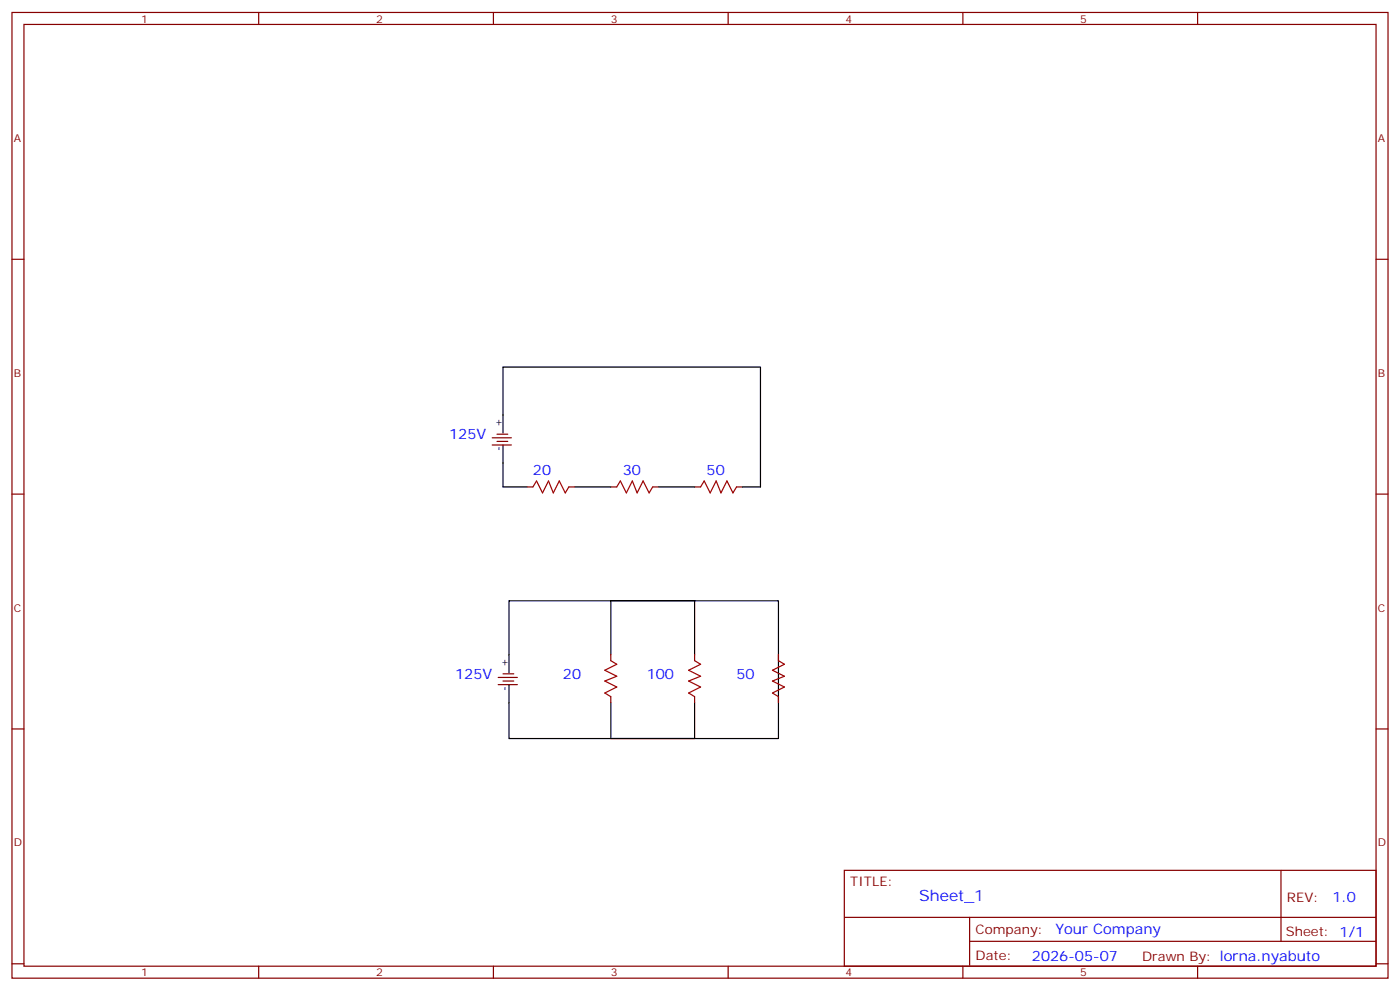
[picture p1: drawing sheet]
<svg xmlns="http://www.w3.org/2000/svg" width="412mm" height="292mm" viewBox="0 0 412 292" stroke-linecap="round" stroke-linejoin="round" font-family="sans-serif">
<g fill="none" stroke="#870000" stroke-width=".35">
<path d="M3.5 3.7h405.4v284.3h-405.4zM7.1 7.2h398.2v277.3h-398.2zM76.2 3.7v3.5M145.3 3.7v3.5M214.5 3.7v3.5M283.6 3.7v3.5M352.8 3.7v3.5M3.5 76.3h3.6M405.3 76.3h3.6M145 128.9h5.6M145 131h5.6M146.4 127.8h3.2"/>
<path d="M146.4 130h3.2M3.5 145.5h3.6M155.2 143.4h1.8M167.6 143.4h1.7M179.9 143.4h1.8M192.3 143.4h1.7M204.6 143.4h1.8M217 143.4h1.7M405.3 145.5h3.6M146.8 199.5h5.6M148.2 198.4h3.1M179.9 192.8v1.7"/>
<path d="M204.6 192.8v1.7M229.3 192.8v1.7M3.5 214.6h3.6M146.8 201.6h5.6M148.2 200.5h3.1M179.9 205.1v1.8M204.6 205.1v1.8M229.3 205.1v1.8M405.3 214.6h3.6M248.7 256.3h156.6v28.2h-156.6zM377.3 256.3v20.9M248.7 270.1h156.5"/>
<path d="M285.6 277.2h119.6M285.6 270.1v14.1M3.5 283.8h3.6M76.2 284.5v3.5M145.3 284.5v3.5M214.5 284.5v3.5M283.6 284.5v3.5M352.8 284.5v3.5M405.3 283.8h3.6"/>
</g>
<path d="M157 143.4l1-1.8 1.8 3.5 1.8-3.5 1.4 3.5 1.7-3.5 1.8 3.5 1.1-1.7M181.7 143.4l1-1.8 1.8 3.5 1.8-3.5 1.4 3.5 1.7-3.5 1.8 3.5 1.1-1.7M206.4 143.4l1-1.8 1.8 3.5 1.8-3.5 1.4 3.5 1.7-3.5 1.8 3.5 1.1-1.7M179.9 194.5l1.8 1.1-3.5 1.7 3.5 1.8-3.5 1.4 3.5 1.8-3.5 1.7 1.7 1.1M204.6 194.5l1.8 1.1-3.6 1.7 3.6 1.8-3.6 1.4 3.6 1.8-3.6 1.7 1.8 1.1M229.3 194.5l1.8 1.1-3.6 1.7 3.6 1.8-3.6 1.4 3.6 1.8-3.6 1.7 1.8 1.1" fill="none" stroke="#a10000" stroke-width=".35"/>
<path d="M148.2 127.5v-19.4h75.8v35.3h-5.3M148.2 131v12.4h7M169.3 143.4h10.6M194 143.4h10.6M149.9 198v-21.1h79.4v40.6h-79.4v-15.9M179.9 192.8v-15.9h24.7v15.9M179.9 206.9v10.6h24.7v-10.6" fill="none" stroke="#000" stroke-width=".35"/>
<text font-size="4.6" fill="#00f" x="270.8" y="265.3">Sheet_1</text>
<g font-size="4.2" fill="#00f">
<text x="132.3" y="129.3">125V</text>
<text x="157" y="139.8">20</text>
<text x="183.4" y="139.8">30</text>
<text x="208.1" y="139.8">50</text>
<text x="134.1" y="199.8">125V</text>
<text x="165.8" y="199.8">20</text>
<text x="190.5" y="199.8">100</text>
<text x="217" y="199.8">50</text>
<text x="392.5" y="265.5">1.0</text>
<text x="310.9" y="275.1">Your Company</text>
<text x="304" y="282.9">2026-05-07</text>
</g>
<g font-size="3.9" fill="#800">
<text x="250.5" y="260.8">TITLE:</text>
<text x="379.1" y="265.5">REV:</text>
<text x="287.4" y="275">Company:</text>
<text x="378.7" y="275.7">Sheet: 1/1</text>
<text x="287.4" y="282.7">Date:</text>
<text x="336.4" y="282.8">Drawn By: lorna.nyabuto</text>
</g>
<g font-size="3.2" fill="#800">
<text x="41.6" y="6.7">1</text>
<text x="110.8" y="6.7">2</text>
<text x="179.9" y="6.7">3</text>
<text x="249.1" y="6.7">4</text>
<text x="318.2" y="6.7">5</text>
<text x="4.1" y="41.8">A</text>
<text x="405.9" y="41.8">A</text>
<text x="4.1" y="110.9">B</text>
<text x="405.9" y="110.9">B</text>
<text x="4.1" y="180.1">C</text>
<text x="405.9" y="180.1">C</text>
<text x="4.1" y="249.2">D</text>
<text x="405.9" y="249.2">D</text>
<text x="41.6" y="287.5">1</text>
<text x="110.8" y="287.5">2</text>
<text x="179.9" y="287.5">3</text>
<text x="249.1" y="287.5">4</text>
<text x="318.2" y="287.5">5</text>
</g>
<g font-size="3.2">
<text x="147.8" y="125.7" transform="rotate(-90 147.8 125.7)">+</text>
<text x="147.8" y="132.8" transform="rotate(-90 147.8 132.8)">-</text>
<text x="149.6" y="196.3" transform="rotate(-90 149.6 196.3)">+</text>
<text x="149.6" y="203.3" transform="rotate(-90 149.6 203.3)">-</text>
</g>
</svg>
